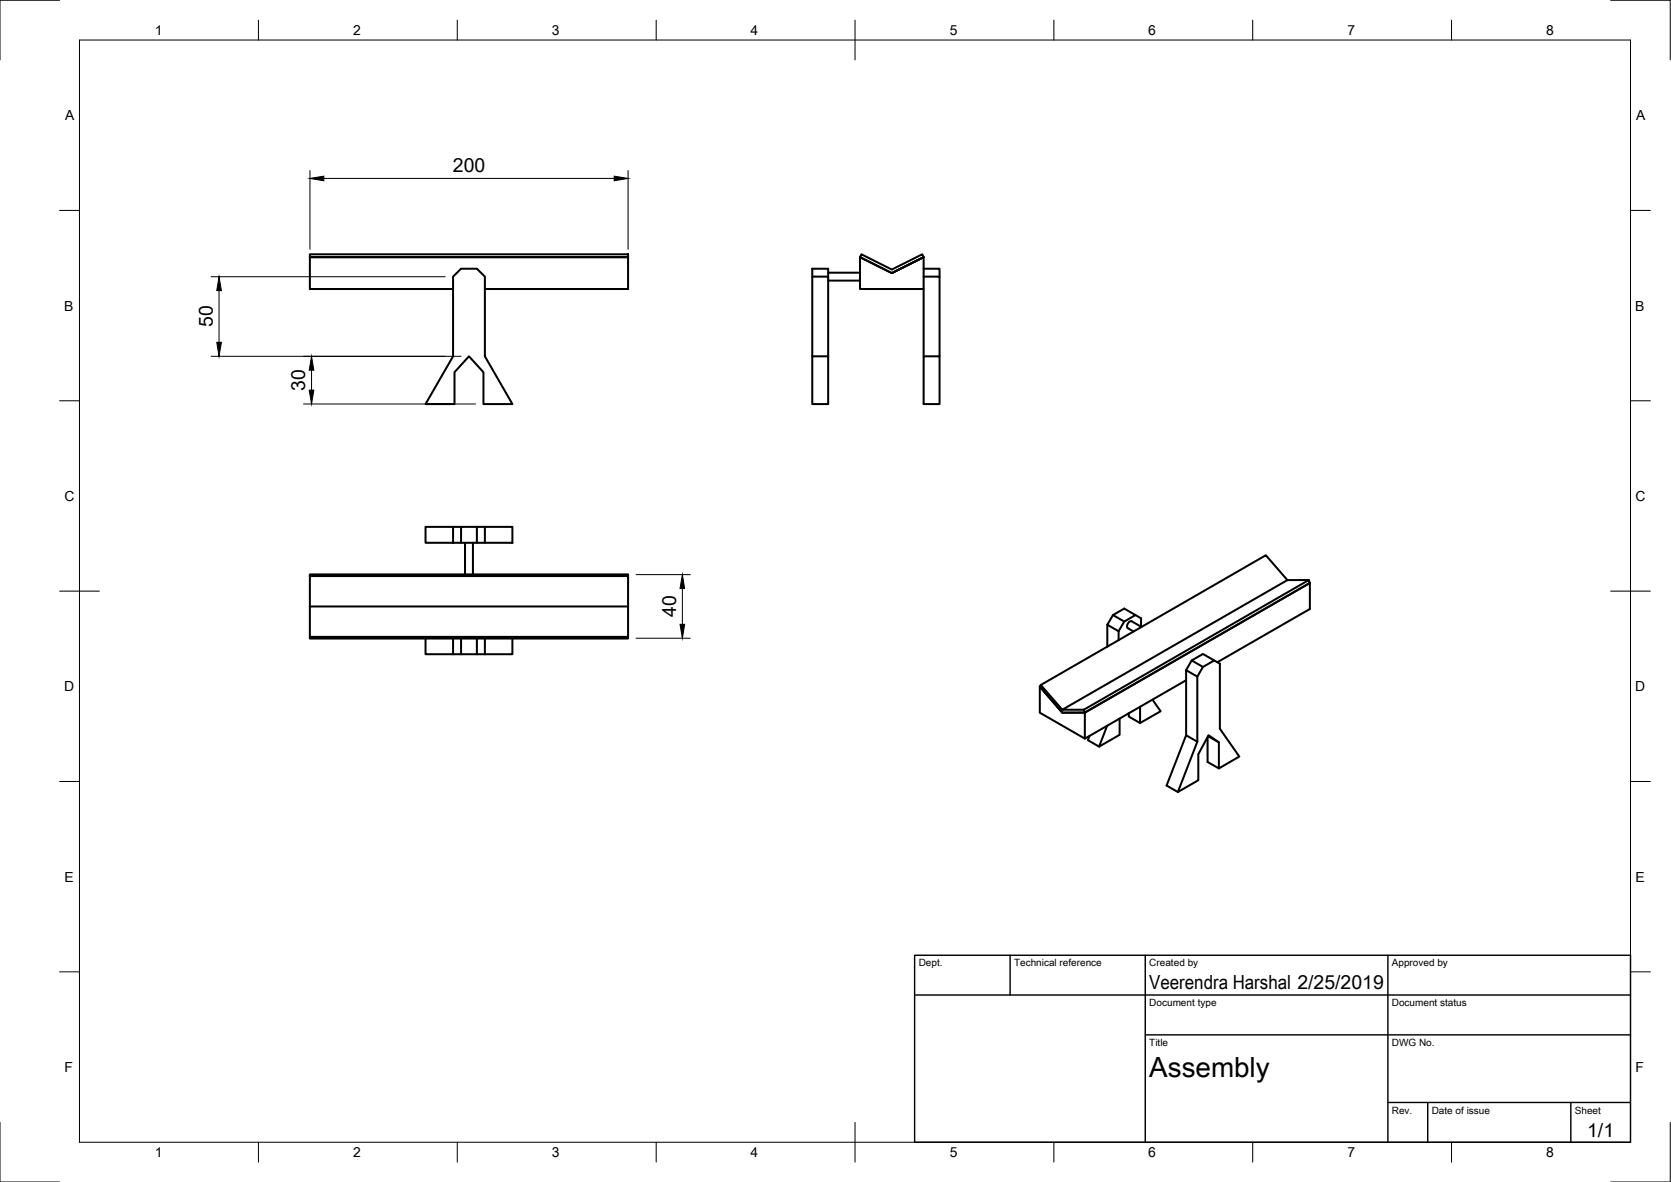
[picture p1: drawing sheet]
<svg xmlns="http://www.w3.org/2000/svg" width="420mm" height="297mm" viewBox="0 0 420 297" stroke-linecap="round" stroke-linejoin="round" font-family="sans-serif">
<!-- layer: Visible -->
<g fill="none" stroke="#000" stroke-width=".51">
<path d="M77.9 63.9h80v.7h-80zM113.9 69.5l2-2h4l2 2v20l6.9 12h-7.2v-8l-3.7-4-3.6 4v8h-7.3l6.9-12zM113.9 72.6h-36v-8h80v8h-36M204.2 69.5v20M208.2 69.5v-2h-4v2h4v20M208.2 68.5h8M208.2 70.5h8M216.6 63.9l7.6 3.8 7.7-3.8 .3 .7-8 4 8-4v8h-16v-8l8 4-8-4zM232.2 69.5h4v20M232.2 67.5h4v2M232.2 72.6v16.9M204.2 89.5h4v12h-4z"/>
<path d="M232.2 89.5h4v12h-4zM107 132.4h6.9v4h-6.9zM113.9 132.4h2M116.9 136.4v8M118.9 136.4v8M119.9 132.4h-4v4h-2M119.9 136.4h2M121.9 132.4h6.9v4h-6.9zM121.9 132.4h-2v4h-4M77.9 152.4v-7.6h80v7.6M77.9 144.4h80M157.9 144.4h-80v.4"/>
<path d="M157.9 144.4v.4M278.4 157v5.5M279.8 154.6l-1.4 2.4 2.9 1.6v2.3M282.7 156.2l2.8-1.6-2.8-1.7-2.9 1.7 2.9 1.6-1.4 2.4M285.5 154.6l1.4 .8v2.1M287 157.6l-2.4-1.5a1.16 1.16 0 0 0-1 1.8l1.4 .8M323.7 145.8l-5.4-6.3-56.6 32.6 5.4 6.3M329.1 145.8h-5.4l-56.6 32.6h5.4M77.9 160h80v.4h-80zM77.9 160v-7.6h80v7.6M77.9 160.4h80M107 160.4v4h6.9v-4"/>
<path d="M115.9 160.4v4h-2M119.9 160.4v4h-4M119.9 164.4h2M121.9 160.4v4h6.9v-4M272.5 178.4l56.6-32.6 .3 .7-56.6 32.6zM286.7 177.6v4.1M289.8 175.8l2 2.9-5.1 3-2.9-1.6v-.9M298.2 168.4l1.4-2.4 2.9 1.6-1.4 2.4M298.2 170.9l-25.4 14.7-11.3-6.5v-6.5l5.6 6.5h5.7v6.5M299.6 166l2.9-1.7 2.8 1.7-2.8 1.6M305.3 166l1.4 .8v16.3l4.9 7-5.1 3-2.9-1.6v-6.3M306.1 166.4l23.3-13.4v-6.5l-56.6 32.6h-5.7l-5.6-6.5 .2-.5"/>
<path d="M278.4 182.4l-2 5.2M281.5 180.6v4.1l-5.1 2.9-2.9-1.6 .4-1M298.2 184.8v-16.4l2.9 1.6v16.4M303.8 185l2.7 1.5v6.6M306.5 186.5l-2.6-1.7-2.6 4.7v6.6l-5.1 2.9-2.9-1.6 4.9-12.6 2.9 1.6-4.9 12.6"/>
</g>
<!-- layer: Border -->
<g fill="none" stroke="#000" stroke-width=".25">
<path d="M15 .1h-15v15M20 10.1h390v276.9h-390zM65 5.1v5M115 5.1v5M165 5.1v5M215 5.1v10M265 5.1v5M315 5.1v5M365 5.1v5M405 .1h15v15M15 52.9h5M410 52.9h5"/>
<path d="M15 100.7h5M410 100.7h5M15 148.6h10M405 148.6h10M15 196.4h5M410 196.4h5M15 244.2h5M410 244.2h5M0 282.1v14.9h15M65 287v5M115 287v5M165 287v5"/>
<path d="M215 282.1v9.9M265 287v5M315 287v5M365 287v5M420 282.1v14.9h-15"/>
</g>
<!-- layer: TitleBlock -->
<path d="M230 240.1h180v46.9h-180zM230 250h180M254 240.1v9.9M288 240.1v46.9M349 240.1v46.9M288 260.1h122M349 277.1h61M359 277.1v9.9M395 277.1v9.9" fill="none" stroke="#000" stroke-width=".36"/>
<!-- layer: Dimensions -->
<path d="M77.9 42.8v19.8M81.4 44.8h73M157.9 42.8v19.8M53.1 69.5h58.8M55.1 73v13M53.1 89.5h62.8M78.3 93v5M76.3 101.5h43.3M159.9 144.4h13.7M171.6 147.9v9M159.9 160.4h13.7" fill="none" stroke="#000" stroke-width=".25"/>
<path d="M77.9 44.8l3.5-.5v1.1zM154.4 44.3l3.5 .5-3.5 .6zM55.1 69.5l.6 3.5h-1.2zM54.5 86h1.2l-.6 3.5zM78.3 89.5l.6 3.5h-1.2zM77.7 98h1.2l-.6 3.5zM171.6 144.4l.5 3.5h-1.1zM171 156.9h1.1l-.5 3.5z" fill="#000" stroke="#000" stroke-width=".25"/>
<text font-size="7" x="289" y="270.6">Assembly</text>
<g font-size="4.9">
<text x="113.9" y="43.3">200</text>
<text x="53.5" y="82.2" transform="rotate(-90 53.5 82.2)">50</text>
<text x="76.8" y="98.2" transform="rotate(-90 76.8 98.2)">30</text>
<text x="170" y="155" transform="rotate(-90 170 155)">40</text>
<text x="289" y="248.5">Veerendra Harshal 2/25/2019</text>
<text x="399.1" y="285.7">1/1</text>
</g>
<g font-size="3.5">
<text x="39" y="8.8">1</text>
<text x="88.8" y="8.8">2</text>
<text x="138.8" y="8.8">3</text>
<text x="188.7" y="8.8">4</text>
<text x="238.8" y="8.8">5</text>
<text x="288.7" y="8.8">6</text>
<text x="338.8" y="8.8">7</text>
<text x="388.8" y="8.8">8</text>
<text x="16.4" y="30.2">A</text>
<text x="411.4" y="30.2">A</text>
<text x="16.2" y="78">B</text>
<text x="411.2" y="78">B</text>
<text x="16.2" y="125.9">C</text>
<text x="411.2" y="125.9">C</text>
<text x="16.2" y="173.7">D</text>
<text x="411.2" y="173.7">D</text>
<text x="16.2" y="221.6">E</text>
<text x="411.2" y="221.6">E</text>
<text x="16.2" y="269.4">F</text>
<text x="411.2" y="269.4">F</text>
<text x="39" y="290.8">1</text>
<text x="88.8" y="290.8">2</text>
<text x="138.8" y="290.8">3</text>
<text x="188.7" y="290.8">4</text>
<text x="238.8" y="290.8">5</text>
<text x="288.7" y="290.8">6</text>
<text x="338.8" y="290.8">7</text>
<text x="388.8" y="290.8">8</text>
</g>
<g font-size="2.5">
<text x="231" y="242.9">Dept.</text>
<text x="255" y="242.9">Technical reference</text>
<text x="289" y="242.9">Created by</text>
<text x="350" y="242.9">Approved by</text>
<text x="289" y="252.8">Document type</text>
<text x="350" y="252.8">Document status</text>
<text x="289" y="262.9">Title</text>
<text x="350" y="262.9">DWG No.</text>
<text x="350" y="279.9">Rev.</text>
<text x="360" y="279.9">Date of issue</text>
<text x="396" y="279.9">Sheet</text>
</g>
</svg>
